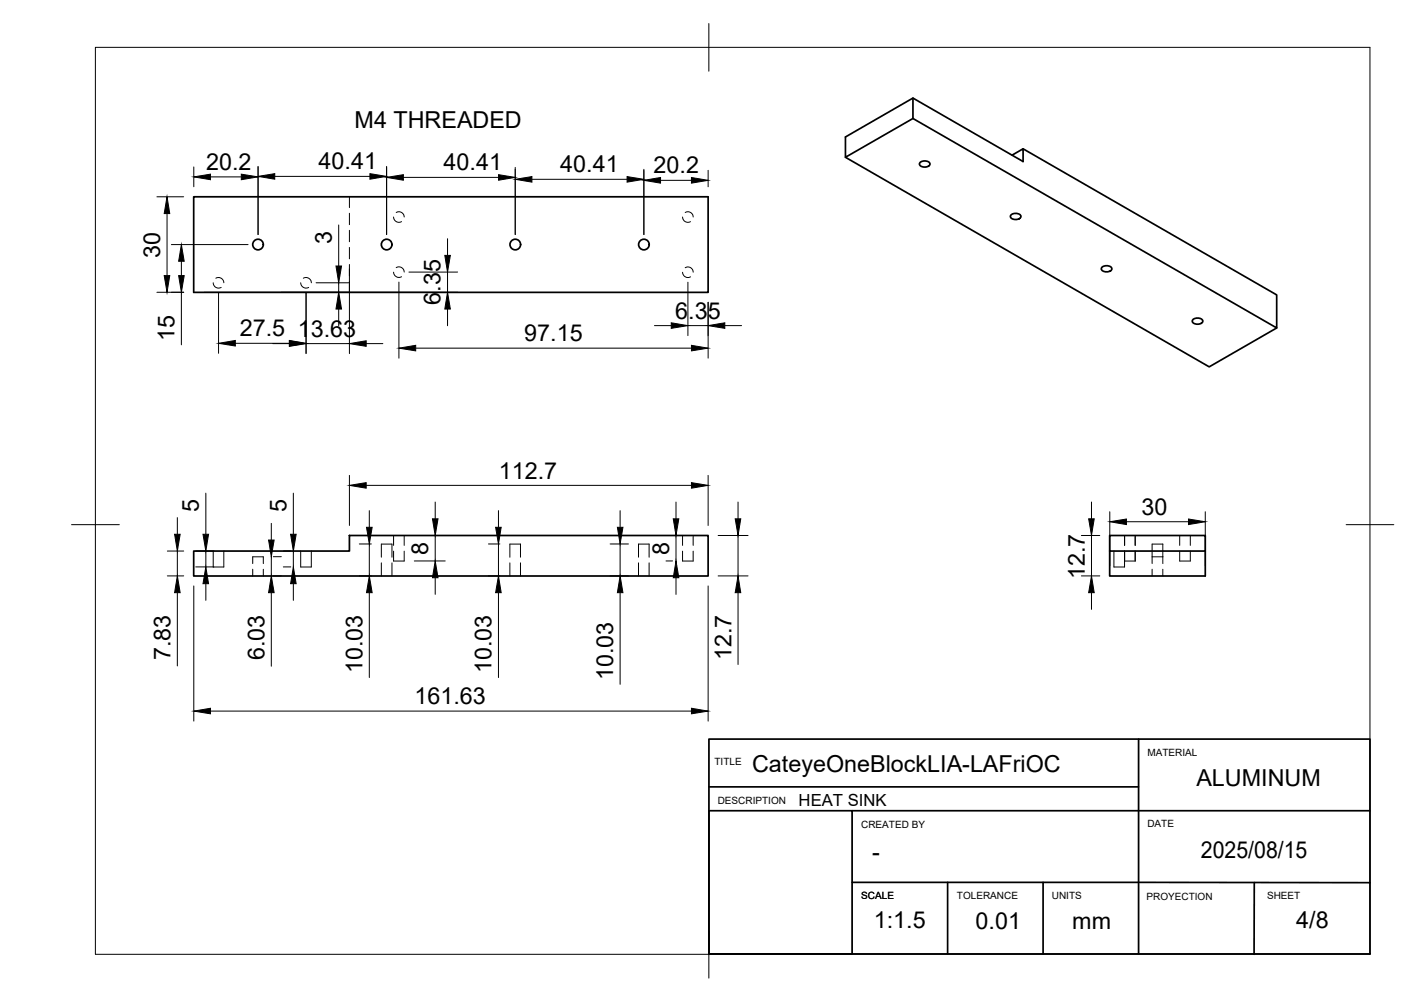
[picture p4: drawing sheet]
<svg xmlns="http://www.w3.org/2000/svg" width="297mm" height="210mm" viewBox="0 0 297 210" stroke-linecap="round" stroke-linejoin="round" font-family="sans-serif">
<!-- layer: Hidden -->
<g fill="none" stroke="#000" stroke-width=".21">
<path d="M44.7 59.2a1.12 1.12 0 0 0 1.6 1M45.2 58.3a1.11 1.11 0 0 1 1.7 .9M63 59.2a1.13 1.13 0 0 0 1.7 1M63.5 58.3a1.11 1.11 0 0 1 1.7 .9M73.2 41.2v2.3M73.2 44.7v2.4M73.2 48.3v2.3M73.2 51.8v2.4M73.2 55.4v2.4M73.2 59v2.2M82.4 45.5a1.13 1.13 0 0 0 1.7 .9M82.4 57a1.13 1.13 0 0 0 1.7 1"/>
<path d="M83 44.5a1.11 1.11 0 0 1 1.7 1M83 56.1a1.09 1.09 0 0 1 1.7 .9M143 57a1.12 1.12 0 0 0 1.7 1M143 45.5a1.12 1.12 0 0 0 1.7 .9M143.5 56.1a1.09 1.09 0 0 1 1.7 .9M143.5 44.5a1.11 1.11 0 0 1 1.7 1M44.7 115.4v3.4h2.2v-3.4M52.9 118.1v-1.5h2.3v1.5M52.9 119.2v1.5M55.2 119.2v1.5M63 115.4v3.4h2.2v-3.4M79.9 116.7v-2.7h2.2v2.7"/>
<path d="M79.9 117.9v2.8M82.1 117.9v2.8M82.4 115.5v2h2.3v-2M82.4 112.2v2.1M84.7 112.2v2.1M106.8 116.7v-2.7h2.2v2.7M106.8 117.9v2.8M109 117.9v2.8M133.8 116.7v-2.7h2.2v2.7M133.8 117.9v2.8M136 117.9v2.8M143 115.5v2h2.2v-2"/>
<path d="M143 112.2v2.1M145.2 112.2v2.1M233.3 115.4v3.4h2.3v-3.4M235.6 117.5h.1M235.6 112.2v2.1M235.6 115.5v2M237.8 115.5v2h-2.2M237.8 112.2v2.1M241.3 116.6h2.3M241.3 118.1v-4.1h2.3v4.1M241.3 119.2v1.5M243.6 119.2v1.5"/>
<path d="M247.1 115.5v2h2.2v-2M247.1 112.2v2.1M249.3 112.2v2.1"/>
</g>
<!-- layer: Visible -->
<g fill="none" stroke="#000" stroke-width=".36">
<path d="M177.1 32.9l76.2 43.9 14.1-8.1M191.2 24.8l-14.1 8.1v-4.2l14.1-8.2 23.1 13.3v-2.6l-2.3 1.3M191.2 20.5v4.3l76.2 43.9v-6.9l-53.1-30.6M192.7 34.1a1.38 1.38 0 0 1 2.1 .3 1.28 1.28 0 0 1-2.2 0zM40.6 41.2h107.7v20h-107.7zM211.7 45.1a1.38 1.38 0 0 1 2.2 .2 1.28 1.28 0 0 1-2.3 0zM230.8 56.1a1.38 1.38 0 0 1 2.1 .2 1.28 1.28 0 0 1-2.2 0zM249.8 67a1.38 1.38 0 0 1 2.2 .3 1.28 1.28 0 0 1-2.3 0zM40.6 115.4h32.6v-3.2h75.1v8.5h-107.7zM232.5 112.2h20v3.2h-20zM232.5 115.4v5.3h20v-5.3"/>
<circle cx="54" cy="51.2" r="1.11"/>
<circle cx="81" cy="51.2" r="1.11"/>
<circle cx="107.9" cy="51.2" r="1.11"/>
<circle cx="134.9" cy="51.2" r="1.11"/>
</g>
<!-- layer: BORDER -->
<path d="M20 9.9h267v190h-267zM148.5 4.9v10M15 109.9h10M282 109.9h10M148.5 194.9v10" fill="none" stroke="#000" stroke-width=".21"/>
<!-- layer: TITLEBLOCK -->
<path d="M148.5 154.8h138.5v45h-138.5zM238.5 154.8v45M148.5 169.8h30v30h-30zM148.5 164.8h90M178.5 169.8h108.5M178.5 184.8l108.5 .1M198.5 184.8v15M218.5 184.8v15M262.7 184.9v15" fill="none" stroke="#000" stroke-width=".36"/>
<!-- layer: FD_Dimensions -->
<g fill="none" stroke="#000" stroke-width=".21">
<path d="M40.6 35v4.1M44.1 37.1h6.4M54.1 34.9v14.2M57.6 36.9h19.9M81 34.9v14.2M84.5 37.2h19.9M107.9 35.1v14M111.4 37.6h20M134.9 35.5v13.6M138.4 37.8h6.4M148.3 35.7v3.4M32.9 41.2h5.6"/>
<path d="M35 44.7v13M35.9 51.2h16.1M38 54.7v3M66.2 59.2h6.8M71 47.1v8.6M71 59.2v2M73.2 56.3v17.8M83.6 59.1v15.9M85.7 57h10.2M93.7 50v3.5M93.7 57v4.2M144.1 59.1v11.2"/>
<path d="M32.9 61.2h5.6M38 61.2v11M42.7 61.2h53.2M45.8 61.3v12.7M49.3 71.9h11.3M57.1 72h3.5M64.1 61.3v12.8M64.1 72h9.1M71 64.7v3.5M76.7 72h3.5M87.1 72.9h57.7M93.7 64.7v3.5"/>
<path d="M137.1 68.2h3.5M144.1 68.2h4.2M148.3 63.3v11.7M151.8 68.2h3.5M73.2 99.6v10.5M148.3 99.6v10.5M35.1 115.4h3.4M37.1 108.4v3.5M37.1 115.4v5.2M41 115.4h3.8M41 118.8h3.8M43.1 103.3v8.6"/>
<path d="M43.1 115.4v3.4M56.8 109.6v3.5M56.8 116.6v4M57.3 116.6h1.6M59.4 115.4h1.5M59.4 118.8h1.5M61.4 103.3v8.6M61.4 115.4v3.4M75.3 114h2.5M76.7 101.7h68.1M77.4 107v3.5M77.4 114v6.6"/>
<path d="M86.8 112.2h6.5M86.8 117.5h6.5M91.2 105.2v3.5M91.2 112.2v5.3M102.3 114h2.4M104.4 107v3.5M104.4 114v6.6M127.8 114h3.9M129.9 107v3.5M129.9 114v6.6M139.5 112.2h1.4M139.5 117.5h1.4"/>
<path d="M141.6 105.2v3.5M141.6 112.2v5.3M150.4 112.2h6.3M154.6 105.2v3.5M154.6 112.2v8.4M226.5 112.2h3.9M228.6 105.2v3.5M228.6 112.2v8.4M232.5 107.2v11.3M236 109.3h13M252.5 107.2v11.3M35.1 120.6h3.4"/>
<path d="M37.1 124.2v15.3M40.6 122.7v28.4M43.1 122.3v3.5M56.8 124.2v15.4M57.3 120.6h1.6M61.4 122.3v3.5M75.3 120.6h2.5M77.4 124.2v17.7M91.2 121v3.5M102.3 120.6h2.4M104.4 124.2v17.7M127.8 120.6h3.9"/>
<path d="M129.9 124.2v19.2M141.6 121v3.5M148.3 122.7v28.4M150.4 120.6h6.3M154.6 124.2v15M226.5 120.6h3.9M228.6 124.2v3.4M44.1 149h100.7"/>
</g>
<g fill="#000" stroke="#000" stroke-width=".21">
<path d="M40.6 37.1l3.5-.6v1.1zM50.5 36.5l3.6 .6-3.6 .5zM54.1 36.9l3.5-.5v1.1zM77.5 36.4l3.5 .5-3.5 .6zM81 37.2l3.5-.6v1.2zM104.4 36.6l3.5 .6-3.5 .6zM107.9 37.6l3.5-.6v1.2zM131.4 37l3.5 .6-3.5 .6zM134.9 37.8l3.5-.6v1.2zM144.8 37.2l3.5 .6-3.5 .6zM35 41.2l.6 3.5h-1.2zM34.4 57.7h1.2l-.6 3.5z"/>
<path d="M38 51.2l.6 3.5h-1.2zM37.4 57.7h1.2l-.6 3.5zM70.4 55.7h1.1l-.5 3.5zM93.2 53.5h1.1l-.6 3.5zM45.8 71.9l3.5-.6v1.2zM60.6 71.4l3.5 .6-3.5 .6zM60.6 71.3l3.5 .6-3.5 .6zM71 61.2l.5 3.5h-1.1zM73.2 72l3.5-.6v1.2zM83.6 72.9l3.5-.6v1.2zM93.7 61.2l.6 3.5h-1.1zM140.6 67.6l3.5 .6-3.5 .6z"/>
<path d="M144.8 72.3l3.5 .6-3.5 .6zM148.3 68.2l3.5-.6v1.2zM36.6 111.9h1.1l-.6 3.5zM42.5 111.9h1.2l-.6 3.5zM56.3 113.1h1.1l-.6 3.5zM60.9 111.9h1.1l-.6 3.5zM73.2 101.7l3.5-.6v1.2zM76.8 110.5h1.2l-.6 3.5zM90.6 108.7h1.2l-.6 3.5zM103.8 110.5h1.2l-.6 3.5zM129.3 110.5h1.2l-.6 3.5zM141 108.7h1.2l-.6 3.5z"/>
<path d="M144.8 101.1l3.5 .6-3.5 .6zM154 108.7h1.2l-.6 3.5zM228 108.7h1.2l-.6 3.5zM232.5 109.3l3.5-.6v1.2zM249 108.7l3.5 .6-3.5 .6zM37.1 120.6l.6 3.6h-1.1zM43.1 118.8l.6 3.5h-1.2zM56.8 120.6l.6 3.6h-1.1zM61.4 118.8l.6 3.5h-1.1zM77.4 120.6l.6 3.6h-1.2zM91.2 117.5l.6 3.5h-1.2zM104.4 120.6l.6 3.6h-1.2z"/>
<path d="M129.9 120.6l.6 3.6h-1.2zM141.6 117.5l.6 3.5h-1.2zM154.6 120.6l.6 3.6h-1.2zM228.6 120.6l.6 3.6h-1.2zM40.6 149l3.5-.6v1.1zM144.8 148.4l3.5 .6-3.5 .5z"/>
</g>
<g font-size="4.9">
<text x="74.3" y="26.9">M4 THREADED</text>
<text x="43.2" y="35.6">20.2</text>
<text x="66.7" y="35.5">40.41</text>
<text x="92.9" y="35.7">40.41</text>
<text x="117.4" y="36.1">40.41</text>
<text x="136.9" y="36.3">20.2</text>
<text x="33.5" y="53.9" transform="rotate(-90 33.5 53.9)">30</text>
<text x="69.5" y="51" transform="rotate(-90 69.5 51)">3</text>
<text x="92.3" y="63.9" transform="rotate(-90 92.3 63.9)">6.35</text>
<text x="36.5" y="71.4" transform="rotate(-90 36.5 71.4)">15</text>
<text x="50.2" y="70.5">27.5</text>
<text x="62.4" y="70.5">13.63</text>
<text x="109.8" y="71.5">97.15</text>
<text x="141.5" y="66.8">6.35</text>
<text x="104.5" y="100.3">112.7</text>
<text x="41.7" y="107.2" transform="rotate(-90 41.7 107.2)">5</text>
<text x="60" y="107.2" transform="rotate(-90 60 107.2)">5</text>
<text x="239.1" y="107.8">30</text>
<text x="89.7" y="116.2" transform="rotate(-90 89.7 116.2)">8</text>
<text x="140.1" y="116.2" transform="rotate(-90 140.1 116.2)">8</text>
<text x="227.2" y="121.3" transform="rotate(-90 227.2 121.3)">12.7</text>
<text x="35.7" y="138.3" transform="rotate(-90 35.7 138.3)">7.83</text>
<text x="55.4" y="138.3" transform="rotate(-90 55.4 138.3)">6.03</text>
<text x="75.9" y="141.1" transform="rotate(-90 75.9 141.1)">10.03</text>
<text x="103" y="141.1" transform="rotate(-90 103 141.1)">10.03</text>
<text x="128.4" y="142.5" transform="rotate(-90 128.4 142.5)">10.03</text>
<text x="153.2" y="138.3" transform="rotate(-90 153.2 138.3)">12.7</text>
<text x="86.8" y="147.5">161.63</text>
<text x="157.5" y="161.7">CateyeOneBlockLIA-LAFriOC</text>
<text x="250.6" y="164.8">ALUMINUM</text>
<text x="251.6" y="179.7">2025/08/15</text>
<text x="182.7" y="180.1">-</text>
<text x="183" y="194.4">1:1.5</text>
<text x="204.4" y="194.5">0.01</text>
<text x="224.6" y="194.6">mm</text>
<text x="271.5" y="194.5">4/8</text>
</g>
<text font-size="3.5" x="167.3" y="168.8">HEAT SINK</text>
<g font-size="2.1">
<text x="149.7" y="160.2">TITLE</text>
<text x="240.3" y="158.3">MATERIAL</text>
<text x="150.3" y="168.4">DESCRIPTION</text>
<text x="180.4" y="173.4">CREATED BY</text>
<text x="240.3" y="173.3">DATE</text>
<text x="180.4" y="188.4">SCALE</text>
<text x="200.4" y="188.4">TOLERANCE</text>
<text x="220.3" y="188.4">UNITS</text>
<text x="240.2" y="188.5">PROYECTION</text>
<text x="265.4" y="188.4">SHEET</text>
</g>
</svg>
